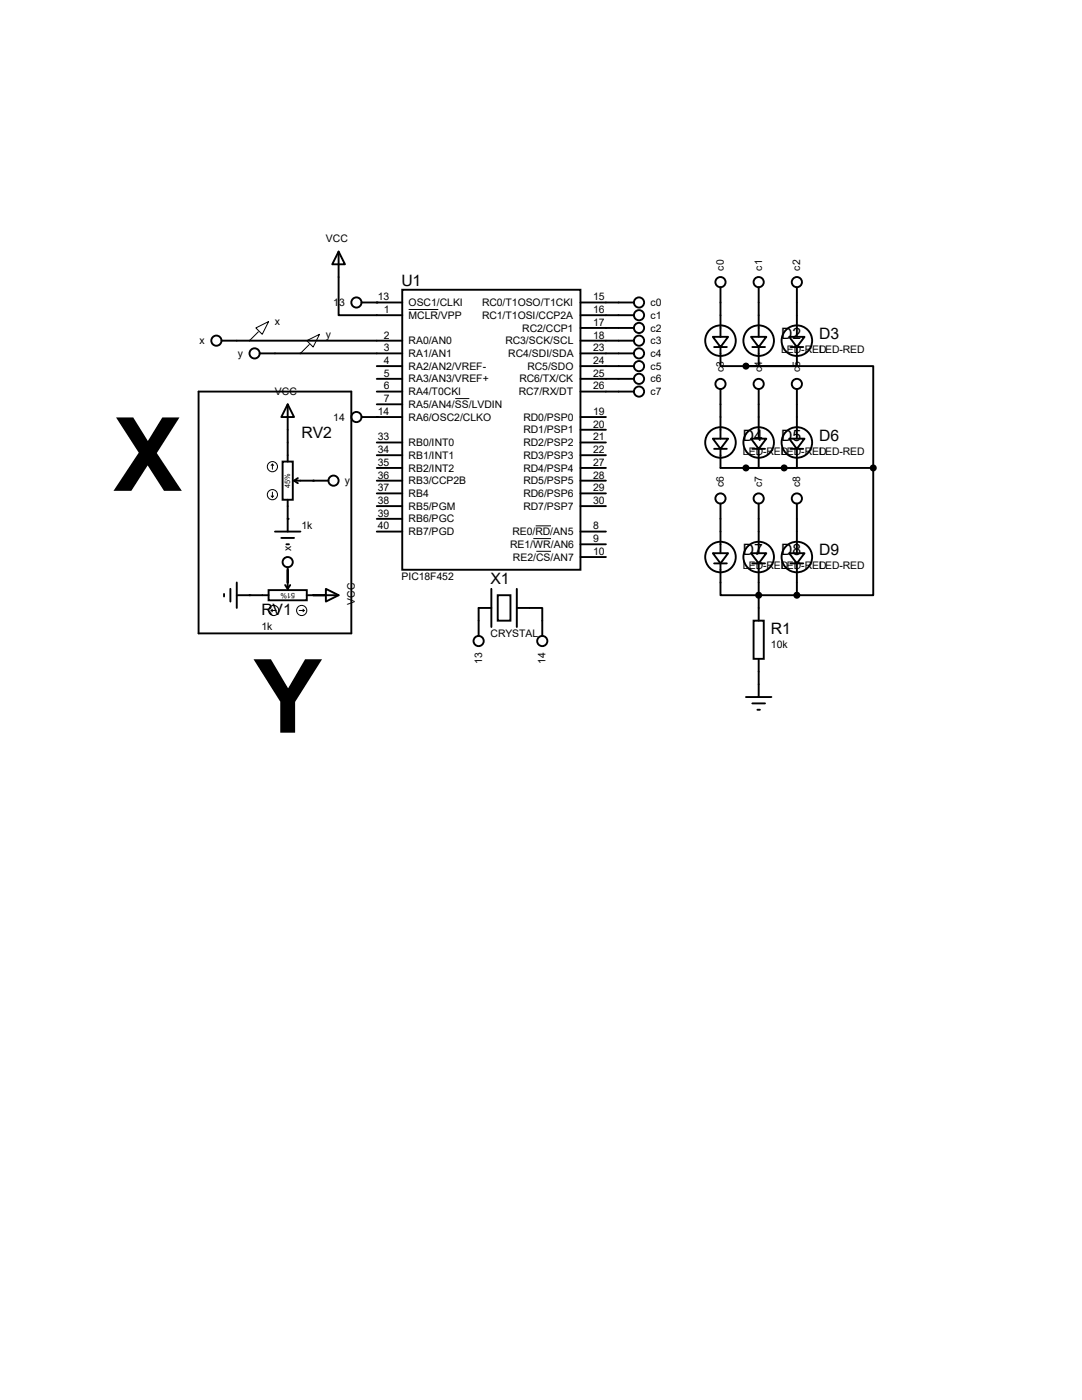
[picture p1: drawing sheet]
<svg xmlns="http://www.w3.org/2000/svg" width="216mm" height="279mm" viewBox="0 0 216 279" stroke-linecap="round" stroke-linejoin="round" font-family="sans-serif">
<g fill="#000">
<path d="M23.2 83.3h3.4l2.9 4.7 2.9-4.7h3.4l-4.5 7.1 5 7.6h-3.6l-3.2-5.1-3.3 5.1h-3.6l5.1-7.7zM50.6 131.6h3.5l3.4 5.8 3.4-5.8h3.4l-5.4 8.5v6.1h-3v-6.2z"/>
<circle cx="75.2" cy="60.4" r=".19"/>
<circle cx="62.5" cy="95.9" r=".19"/>
<circle cx="75.2" cy="83.2" r=".19"/>
<circle cx="49.8" cy="118.8" r=".19"/>
<circle cx="57.4" cy="103.5" r=".19"/>
</g>
<g fill="none" stroke="#000" stroke-width=".38">
<path d="M67.6 50.2l1.2 2.5h-2.5zM67.6 50.2v12.7h12.7M80.3 57.8h35.5v55.9h-35.5zM143.8 57.3v9.9M151.4 57.3v9.9M159 57.3v9.9M39.6 78.1h30.5v48.3h-30.5zM44.2 68h36.1M51.8 70.5h28.5M72.1 60.4h8.2M75.2 73.1h5.1M75.2 75.6h5.1"/>
<path d="M75.2 78.1h5.1M115.8 68h10.7M115.8 70.5h10.7M115.8 60.4h10.7M115.8 62.9h10.7M115.8 65.4h10.7M115.8 73.1h10.7M115.8 75.6h10.7M115.8 78.1h10.7M142.2 67.2h3.1l-1.5 2.1zM142.5 69.3h2.5M143.8 69.3v3.8h15.2v-3.8"/>
<path d="M143.8 77.6v9.9M148.8 73.1h25.4v20.3M149.9 67.2h3l-1.5 2.1zM150.1 69.3h2.6M151.4 69.3v3.8M151.4 77.6v9.9M157.5 67.2h3l-1.5 2.1zM157.7 69.3h2.6M159 77.6v9.9M56.4 92.1h2v7.6h-2zM57.4 80.7l1.3 2.5h-2.6zM57.4 80.7v11.4"/>
<path d="M57.4 99.7v6.4M58.7 95.9l.7 .5M58.7 95.9h6.8M59.4 95.4l-.7 .5M72.1 83.2h8.2M75.2 93.4h5.1M75.2 95.9h5.1M75.2 80.7h5.1M75.2 88.3h5.1M75.2 90.8h5.1M75.2 98.5h5.1M115.8 93.4h5.1"/>
<path d="M115.8 95.9h5.1M115.8 83.2h5.1M115.8 85.8h5.1M115.8 88.3h5.1M115.8 90.8h5.1M115.8 98.5h5.1M142.2 87.5h3.1l-1.5 2.1zM142.5 89.6h2.5M143.8 89.6v3.8h30.4M149.9 87.5h3l-1.5 2.1zM150.1 89.6h2.6M151.4 89.6v3.8"/>
<path d="M157.5 87.5h3l-1.5 2.1zM157.7 89.6h2.6M159 89.6v3.8M174.2 93.4v25.4h-15.2M44.7 118.5v.5M46 117.5v2.6M47.2 118.8h6.4M47.2 116.2v5.1M53.6 117.8h7.6v2h-7.6zM54.9 106.1h5M56.1 107.4h2.6M56.9 116.8l.5 .7"/>
<path d="M57.1 108.6h.6M57.4 113.2v4.3M57.9 116.8l-.5 .7M61.2 118.8h6.4M65 117.5l2.6 1.3-2.6 1.3zM75.2 106.1h5.1M75.2 101h5.1M75.2 103.5h5.1M98 117.5v7.6M99.3 118.8h2.6v5.1h-2.6zM103.1 117.5v7.6M115.8 106.1h5.1"/>
<path d="M115.8 108.6h5.1M115.8 111.2h5.1M115.8 101h5.1M142.2 110.4h3.1l-1.5 2zM142.5 112.4h2.5M143.8 112.4v6.4h15.2M143.8 100.5v9.9M149.9 110.4h3l-1.5 2zM150.1 112.4h2.6M151.4 100.5v9.9M151.4 112.4v11.5M157.5 110.4h3l-1.5 2z"/>
<path d="M157.7 112.4h2.6M159 100.5v9.9M159 112.4v6.4M98 121.3h-2.5v5.6M103.1 121.3h5.1v5.6M148.8 139.1h5.1M150.4 123.9h2v7.6h-2zM151.4 131.5v7.6M150.1 140.4h2.6M151.1 141.6h.5"/>
<circle cx="143.8" cy="56.3" r="1.02"/>
<circle cx="151.4" cy="56.3" r="1.02"/>
<circle cx="159" cy="56.3" r="1.02"/>
<circle cx="43.2" cy="68" r="1.02"/>
<circle cx="50.8" cy="70.5" r="1.02"/>
<circle cx="71.1" cy="60.4" r="1.02"/>
<circle cx="127.5" cy="70.5" r="1.02"/>
<circle cx="127.5" cy="62.9" r="1.02"/>
<circle cx="127.5" cy="65.4" r="1.02"/>
<circle cx="127.5" cy="75.6" r="1.02"/>
<circle cx="127.5" cy="78.1" r="1.02"/>
<circle cx="127.5" cy="60.4" r="1.02"/>
<circle cx="127.5" cy="73.1" r="1.02"/>
<circle cx="127.5" cy="68" r="1.02"/>
<circle cx="143.8" cy="68" r="3"/>
<circle cx="143.8" cy="76.6" r="1.02"/>
<circle cx="151.4" cy="68" r="3"/>
<circle cx="151.4" cy="76.6" r="1.02"/>
<circle cx="159" cy="68" r="3"/>
<circle cx="159" cy="76.6" r="1.02"/>
<circle cx="66.5" cy="95.9" r="1.02"/>
<circle cx="71.1" cy="83.2" r="1.02"/>
<circle cx="143.8" cy="88.3" r="3"/>
<circle cx="143.8" cy="99.5" r="1.02"/>
<circle cx="151.4" cy="88.3" r="3"/>
<circle cx="151.4" cy="99.5" r="1.02"/>
<circle cx="159" cy="88.3" r="3"/>
<circle cx="159" cy="99.5" r="1.02"/>
<circle cx="57.4" cy="112.2" r="1.02"/>
<circle cx="143.8" cy="111.2" r="3"/>
<circle cx="151.4" cy="111.2" r="3"/>
<circle cx="159" cy="111.2" r="3"/>
<circle cx="95.5" cy="127.9" r="1.02"/>
<circle cx="108.2" cy="127.9" r="1.02"/>
</g>
<g fill="none" stroke="#000" stroke-width=".2">
<path d="M51.1 65.4l2.5-1.2-1.3 2.5zM51.6 66.2l-1.8 1.8M61.2 68l2.6-1.3-1.3 2.6zM61.7 68.7l-1.8 1.8M81.5 61.8h6M90.8 79.5h2.8M54.1 99l.3 .2M54.4 92.6l-.3 .3M54.4 92.6l.2 .3M54.4 92.6v1M54.4 98.2v1M54.6 99l-.2 .2"/>
<path d="M106.4 107.5h3.5M106.9 104.9h3M107 110h2.9M54.1 121.8l.3 .3M54.1 121.8h1M54.4 121.6l-.3 .2M59.7 121.8h1M60.5 121.6l.2 .2M60.7 121.8l-.2 .3"/>
<circle cx="54.4" cy="98.7" r="1.02"/>
<circle cx="54.4" cy="93.1" r="1.02"/>
<circle cx="54.6" cy="121.8" r="1.02"/>
<circle cx="60.2" cy="121.8" r="1.02"/>
</g>
<g fill="#000" stroke="#000" stroke-width=".38">
<circle cx="148.8" cy="73.1" r=".51"/>
<circle cx="148.8" cy="93.4" r=".51"/>
<circle cx="156.5" cy="93.4" r=".51"/>
<circle cx="174.2" cy="93.4" r=".51"/>
<circle cx="151.4" cy="118.8" r=".51"/>
<circle cx="159" cy="118.8" r=".51"/>
</g>
<g font-size="3.1">
<text x="80.1" y="57">U1</text>
<text x="155.9" y="67.6">D2</text>
<text x="163.5" y="67.6">D3</text>
<text x="60.2" y="87.5">RV2</text>
<text x="148.2" y="87.9">D4</text>
<text x="155.9" y="87.9">D5</text>
<text x="163.5" y="87.9">D6</text>
<text x="148.2" y="110.7">D7</text>
<text x="155.9" y="110.7">D8</text>
<text x="163.5" y="110.7">D9</text>
<text x="97.9" y="116.6">X1</text>
<text x="52.2" y="122.8">RV1</text>
<text x="153.8" y="126.5">R1</text>
</g>
<g font-size="2.1">
<text x="65" y="48.4">VCC</text>
<text x="75.4" y="59.9">13</text>
<text x="118.4" y="59.9">15</text>
<text x="144.4" y="54" transform="rotate(-90 144.4 54)">c0</text>
<text x="152.1" y="54" transform="rotate(-90 152.1 54)">c1</text>
<text x="159.7" y="54" transform="rotate(-90 159.7 54)">c2</text>
<text x="54.9" y="64.9">x</text>
<text x="66.5" y="61.1">13</text>
<text x="76.6" y="62.5">1</text>
<text x="81.5" y="63.6">MCLR/VPP</text>
<text x="81.5" y="61.1">OSC1/CLKI</text>
<text x="96.2" y="61.1">RC0/T1OSO/T1CKI</text>
<text x="96.2" y="63.6">RC1/T1OSI/CCP2A</text>
<text x="118.4" y="65">17</text>
<text x="118.4" y="62.5">16</text>
<text x="129.8" y="61.1">c0</text>
<text x="129.8" y="63.6">c1</text>
<text x="39.8" y="68.7">x</text>
<text x="47.5" y="71.2">y</text>
<text x="65" y="67.4">y</text>
<text x="76.6" y="67.6">2</text>
<text x="76.6" y="70.1">3</text>
<text x="81.5" y="68.7">RA0/AN0</text>
<text x="81.5" y="71.2">RA1/AN1</text>
<text x="100.8" y="68.7">RC3/SCK/SCL</text>
<text x="101.4" y="71.2">RC4/SDI/SDA</text>
<text x="104.2" y="66.2">RC2/CCP1</text>
<text x="118.4" y="67.6">18</text>
<text x="118.4" y="70.1">23</text>
<text x="129.8" y="66.2">c2</text>
<text x="129.8" y="68.7">c3</text>
<text x="129.8" y="71.2">c4</text>
<text x="155.9" y="70.5">LED-RED</text>
<text x="163.5" y="70.5">LED-RED</text>
<text x="76.6" y="72.6">4</text>
<text x="76.6" y="75.2">5</text>
<text x="76.6" y="77.7">6</text>
<text x="81.5" y="73.8">RA2/AN2/VREF-</text>
<text x="81.5" y="76.3">RA3/AN3/VREF+</text>
<text x="103.6" y="76.3">RC6/TX/CK</text>
<text x="105.2" y="73.8">RC5/SDO</text>
<text x="118.4" y="72.6">24</text>
<text x="118.4" y="75.2">25</text>
<text x="118.4" y="77.7">26</text>
<text x="129.8" y="73.8">c5</text>
<text x="129.8" y="76.3">c6</text>
<text x="144.4" y="74.3" transform="rotate(-90 144.4 74.3)">c3</text>
<text x="152.1" y="74.3" transform="rotate(-90 152.1 74.3)">c4</text>
<text x="159.7" y="74.3" transform="rotate(-90 159.7 74.3)">c5</text>
<text x="54.9" y="78.9">VCC</text>
<text x="66.5" y="83.9">14</text>
<text x="75.4" y="82.8">14</text>
<text x="76.6" y="80.3">7</text>
<text x="81.5" y="78.9">RA4/T0CKI</text>
<text x="81.5" y="81.4">RA5/AN4/SS/LVDIN</text>
<text x="81.5" y="83.9">RA6/OSC2/CLKO</text>
<text x="103.5" y="78.9">RC7/RX/DT</text>
<text x="104.4" y="83.9">RD0/PSP0</text>
<text x="118.4" y="82.8">19</text>
<text x="129.8" y="78.9">c7</text>
<text x="75.4" y="87.9">33</text>
<text x="81.5" y="89">RB0/INT0</text>
<text x="104.4" y="86.5">RD1/PSP1</text>
<text x="104.4" y="89">RD2/PSP2</text>
<text x="118.4" y="85.3">20</text>
<text x="118.4" y="87.9">21</text>
<text x="75.4" y="90.4">34</text>
<text x="75.4" y="93">35</text>
<text x="75.4" y="95.5">36</text>
<text x="81.5" y="91.6">RB1/INT1</text>
<text x="81.5" y="94.1">RB2/INT2</text>
<text x="104.4" y="91.6">RD3/PSP3</text>
<text x="104.4" y="94.1">RD4/PSP4</text>
<text x="118.4" y="90.4">22</text>
<text x="118.4" y="93">27</text>
<text x="118.4" y="95.5">28</text>
<text x="148.2" y="90.8">LED-RED</text>
<text x="155.9" y="90.8">LED-RED</text>
<text x="163.5" y="90.8">LED-RED</text>
<text x="68.8" y="96.6">y</text>
<text x="75.4" y="98">37</text>
<text x="75.4" y="100.6">38</text>
<text x="81.5" y="96.6">RB3/CCP2B</text>
<text x="81.5" y="99.2">RB4</text>
<text x="81.5" y="101.7">RB5/PGM</text>
<text x="104.4" y="96.6">RD5/PSP5</text>
<text x="104.4" y="99.2">RD6/PSP6</text>
<text x="104.4" y="101.7">RD7/PSP7</text>
<text x="118.4" y="98">29</text>
<text x="118.4" y="100.6">30</text>
<text x="144.4" y="97.2" transform="rotate(-90 144.4 97.2)">c6</text>
<text x="152.1" y="97.2" transform="rotate(-90 152.1 97.2)">c7</text>
<text x="159.7" y="97.2" transform="rotate(-90 159.7 97.2)">c8</text>
<text x="60.2" y="105.6">1k</text>
<text x="75.4" y="103.1">39</text>
<text x="75.4" y="105.7">40</text>
<text x="81.5" y="104.3">RB6/PGC</text>
<text x="81.5" y="106.8">RB7/PGD</text>
<text x="102.2" y="106.8">RE0/RD/AN5</text>
<text x="118.4" y="105.7">8</text>
<text x="58.1" y="109.9" transform="rotate(-90 58.1 109.9)">x</text>
<text x="101.8" y="109.3">RE1/WR/AN6</text>
<text x="102.4" y="111.9">RE2/CS/AN7</text>
<text x="118.4" y="108.2">9</text>
<text x="118.4" y="110.7">10</text>
<text x="148.2" y="113.6">LED-RED</text>
<text x="155.9" y="113.6">LED-RED</text>
<text x="163.5" y="113.6">LED-RED</text>
<text x="80.1" y="115.8">PIC18F452</text>
<text x="52.2" y="125.7">1k</text>
<text x="70.8" y="120.6" transform="rotate(-90 70.8 120.6)">VCC</text>
<text x="97.9" y="127.2">CRYSTAL</text>
<text x="153.8" y="129.4">10k</text>
<text x="96.2" y="132.5" transform="rotate(-90 96.2 132.5)">13</text>
<text x="108.9" y="132.5" transform="rotate(-90 108.9 132.5)">14</text>
</g>
<g font-size="1.5">
<text x="57.9" y="97.4" transform="rotate(-90 57.9 97.4)">45%</text>
<text x="58.9" y="118.3" transform="rotate(-180 58.9 118.3)">51%</text>
</g>
</svg>
